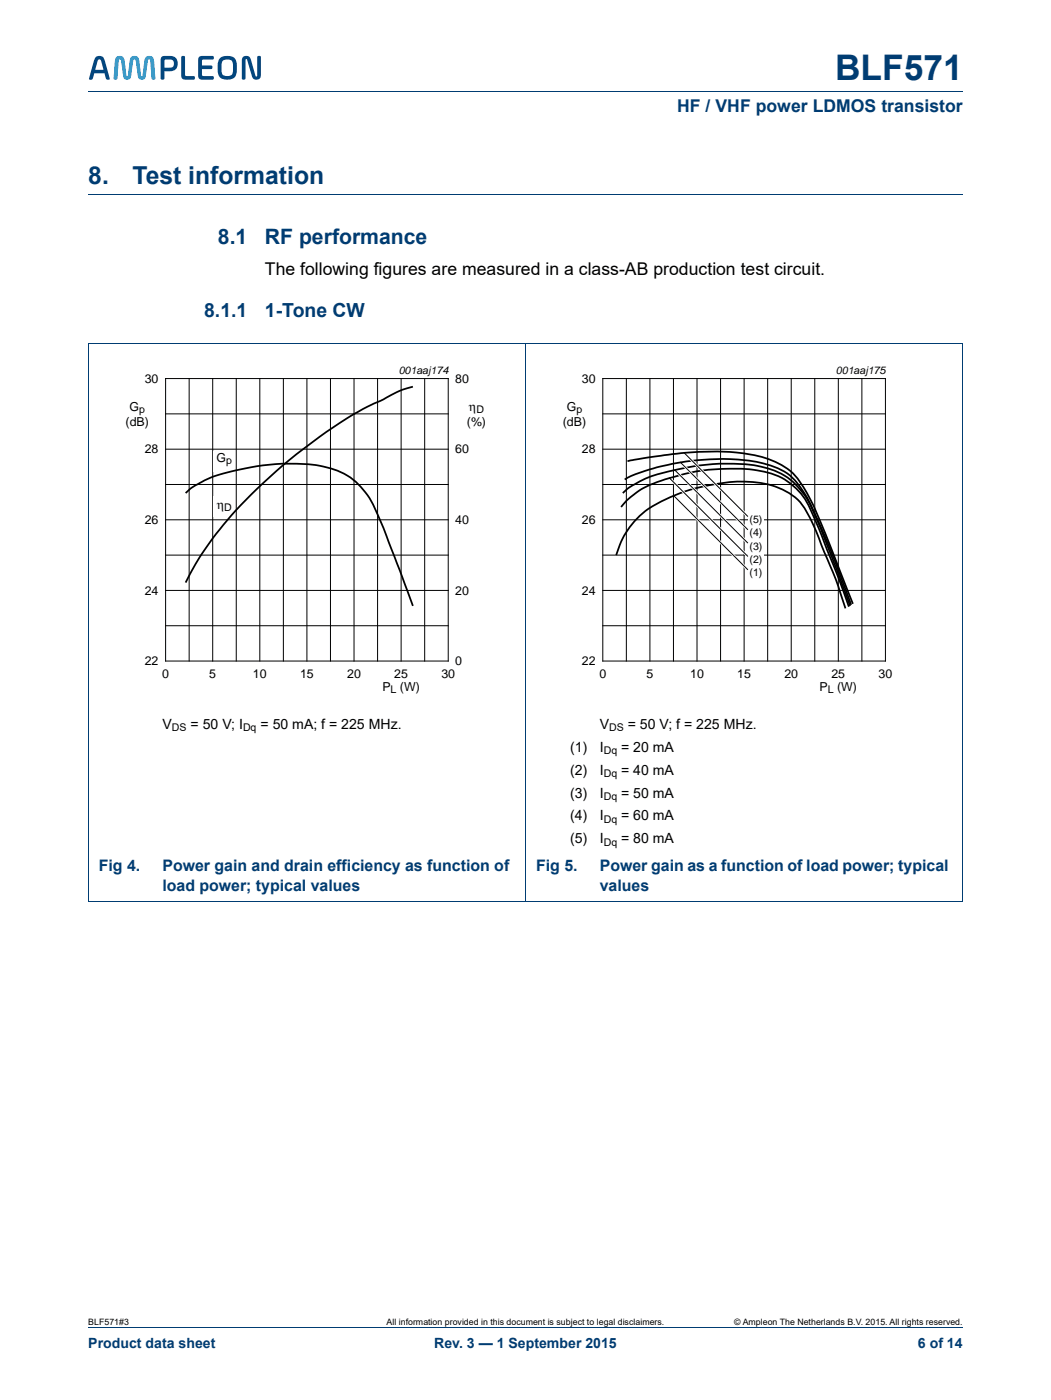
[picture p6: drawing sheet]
<svg xmlns="http://www.w3.org/2000/svg" width="210mm" height="280mm" viewBox="0 0 210 280" stroke-linecap="round" stroke-linejoin="round" font-family="sans-serif">
<path d="M17.6 18.3h174.7M17.6 265.3h174.7" fill="none" stroke="#003c72" stroke-width=".2"/>
<g fill="#00467f">
<path d="M36.2 11.3l.3-.1 .4 .1 .1 3.8 1.9 .2-.1 .6h-1.8a.71 .71 0 0 1-.8-.8z"/>
<path d="M39.8 11.4l.6-.2h2l.3 .1-.1 .6h-2l-.2 .1-.1 1.1h2l.1 .4-.1 .3h-2v1.1l.3 .3h2l.1 .6-.3 .1h-2a.71 .71 0 0 1-.8-.8v-3.1z"/>
<path d="M19.7 11.9l-.7 2h1.7l-.6-1.8-.1-.2zM19.1 11.4a1.15 1.15 0 0 1 1.3-.1 1.15 1.15 0 0 1 .6 1.1l.9 3.2-.1 .3-.6-.1-.3-1.2h-2.1l-.3 1.2-.7 .1v-.3l.9-3.2z"/>
<path d="M32.9 12l-.1 1.5h1.1a.82 .82 0 0 0 .8-.8 .82 .82 0 0 0-.8-.8zM32.3 11.4a3.4 3.4 0 0 1 2.8 .2 1.59 1.59 0 0 1 .3 1.7 1.59 1.59 0 0 1-1.5 .9h-1.1v1.6l-.4 .1-.3-.1v-3.8z"/>
<path d="M44.5 12.2a3.2 3.2 0 0 0 .1 2.8 1.19 1.19 0 0 0 1.3 .2 1.19 1.19 0 0 0 .6-1.2 2.2 2.2 0 0 0-.3-2l-1.1-.1zM43.9 11.7a2.36 2.36 0 0 1 3.2 .2 4.5 4.5 0 0 1-.2 3.5 2.35 2.35 0 0 1-3.2-.2 4.5 4.5 0 0 1 .2-3.5z"/>
</g>
<path d="M23.3 11.3a1 1 0 0 1 1.1 0 1 1 0 0 1 .5 .9l.3 2.8 .2 .3 .1-.3 .4-2.8a.97 .97 0 0 1 1-1 .97 .97 0 0 1 .9 1l.4 2.8 .1 .3 .2-.3 .3-2.8a.98 .98 0 0 1 1-1 .98 .98 0 0 1 1 1l.2 3.6-.4 .1-.3-.1-.3-3.6-.2-.3-.3 .3-.4 2.9a.8 .8 0 0 1-.8 .8 .8 .8 0 0 1-.8-.8l-.4-2.9-.2-.3-.3 .3-.4 2.9a.8 .8 0 0 1-.8 .8 .8 .8 0 0 1-.8-.8l-.4-2.9-.3-.3-.2 .3-.3 3.6-.4 .1-.3-.1 .2-3.6z" fill="#00a4e4"/>
<path d="M48.5 11.4a1.01 1.01 0 0 1 1.1-.1 1.01 1.01 0 0 1 .6 .8l.8 3.1 .2 .1 .2-.2v-3.8l.3-.1 .4 .1v3.7a.94 .94 0 0 1-.9 .9 .94 .94 0 0 1-1-.9l-.8-3.1-.2-.1-.2 .2v3.8l-.3 .1-.4-.1v-3.7z" fill="#00467f"/>
<path d="M17.6 38.8h174.7M17.6 68.6h174.7M17.6 68.6v111.4M104.9 68.6v111.5M192.3 68.6v111.4M17.6 180.1h174.7" fill="none" stroke="#003c72" stroke-width=".2"/>
<path d="M20.4 72.8h81.8v66.3h-81.8z" fill="none" stroke="#fff" stroke-width=".2"/>
<g fill="none" stroke="#000" stroke-width=".2">
<path d="M33.1 75.6h56.4v56.5h-56.4zM37.8 75.6v56.5M42.5 75.6v56.5M47.2 75.6v56.5M51.9 75.6v56.5M56.6 75.6v56.5M61.3 75.6v56.5M66 75.6v56.5M70.7 75.6v56.5M75.4 75.6v56.5M80.1 75.6v56.5M84.8 75.6v56.5"/>
<path d="M33.1 96.8h56.4M33.1 89.8h56.4M33.1 82.7h56.4M33.1 118h56.4M33.1 110.9h56.4M33.1 103.9h56.4M33.1 125h56.4"/>
</g>
<g fill="#fff">
<path d="M42.7 90.2h4.2v4.1h-4.2z"/>
<path d="M42.7 99.2h4.2v4.1h-4.2z"/>
</g>
<path d="M82.5 77.3a20.3 20.3 0 0 0-6.5 2.8 72.1 72.1 0 0 0-15.6 9.7 90.6 90.6 0 0 0-20.5 21.5l-2.8 5.1M37.1 98.5a19.6 19.6 0 0 1 9.1-4.3 42 42 0 0 1 18.4-1 14 14 0 0 1 10.8 9.6l1.2 2.7 5.9 15.6M124.4 98.5a19.1 19.1 0 0 1 9.2-4.3 42.7 42.7 0 0 1 18.3-1 14 14 0 0 1 10.8 9.6l3.4 8.4 3.7 9.9M124.8 95.8a36.3 36.3 0 0 1 11.3-3.4 44.9 44.9 0 0 1 15-.1 13.5 13.5 0 0 1 7.7 3.7 27.8 27.8 0 0 1 4.6 8.1l2.8 6.5 3.8 10.3M125.3 92.2a83.6 83.6 0 0 1 21.7-1.8 19.3 19.3 0 0 1 11.4 4.2 28.7 28.7 0 0 1 5.3 9.3l6.6 16.8M123.1 110.9a16.9 16.9 0 0 1 10.3-11.3 34.6 34.6 0 0 1 19.3-3 11.8 11.8 0 0 1 9.4 7.6l2 4.7a99.8 99.8 0 0 1 4.8 12.7M124 101.3a16.3 16.3 0 0 1 8.8-5.5 40.5 40.5 0 0 1 19.9-1.5 13.1 13.1 0 0 1 9.7 8.7l4.5 11 2.6 7.2" fill="none" stroke="#000" stroke-width=".35"/>
<path d="M107.7 72.8h81.8v66.3h-81.8z" fill="none" stroke="#fff" stroke-width=".2"/>
<g fill="none" stroke="#000" stroke-width=".2">
<path d="M120.4 75.6h56.4v56.5h-56.4zM125.1 75.6v56.5M129.8 75.6v56.5M134.5 75.6v56.5M139.2 75.6v56.5M143.9 75.6v56.5M148.6 75.6v56.5M153.3 75.6v56.5M158 75.6v56.5M162.7 75.6v56.5M167.4 75.6v56.5M172.1 75.6v56.5"/>
<path d="M120.4 96.8h56.4M120.4 89.8h56.4M120.4 82.7h56.4M120.4 118h56.4M120.4 110.9h56.4M120.4 103.9h56.4M120.4 125h56.4"/>
</g>
<g fill="#fff">
<path d="M149.4 105.2h3.2v2.8h-3.2z"/>
<path d="M149.4 107.8h3.2v2.9h-3.2z"/>
<path d="M149.4 110.5h3.2v2.8h-3.2z"/>
<path d="M149.4 113.1h3.2v2.9h-3.2z"/>
<path d="M149.4 102.5h3.2v2.9h-3.2z"/>
</g>
<path d="M134 95.8l15.3 15.3M135.5 94.7l13.8 13.8M136.5 93l12.8 12.8M137.6 91.5l11.7 11.6M135.6 100.1l13.7 13.7" fill="none" stroke="#fff" stroke-width=".53"/>
<path d="M133.7 95.5l15.6 15.6M134.6 99.1l14.7 14.7M134.8 93.9l14.5 14.6M135.9 92.4l13.4 13.4M136.7 90.5l12.6 12.6" fill="none" stroke="#000" stroke-width=".2"/>
<text font-size="7" fill="#003c72" x="166.8" y="16">BLF571</text>
<g font-size="4.9" fill="#003c72">
<text x="17.6" y="36.8">8.</text>
<text x="26.5" y="36.8">Test information</text>
</g>
<g font-size="4.2" fill="#003c72">
<text x="43.5" y="48.7">8.1</text>
<text x="52.9" y="48.7">RF performance</text>
</g>
<g font-size="3.9" fill="#003c72">
<text x="40.8" y="63.4">8.1.1</text>
<text x="52.9" y="63.4">1-Tone CW</text>
</g>
<text font-size="3.5" fill="#003c72" x="135.3" y="22.4">HF / VHF power LDMOS transistor</text>
<text font-size="3.5" x="52.9" y="54.9">The following figures are measured in a class-AB production test circuit.</text>
<g font-size="3.2" fill="#003c72">
<text x="19.7" y="174.1">Fig 4.</text>
<text x="32.4" y="174.1">Power gain and drain efficiency as function of</text>
<text x="32.4" y="178">load power; typical values</text>
<text x="107.1" y="174.1">Fig 5.</text>
<text x="119.8" y="174.1">Power gain as a function of load power; typical</text>
<text x="119.8" y="178">values</text>
</g>
<g font-size="2.8">
<text x="32.4" y="145.6">V</text>
<text x="38.1" y="145.6">= 50 V; I</text>
<text x="52" y="145.6">= 50 mA; f = 225 MHz.</text>
<text x="119.8" y="145.6">V</text>
<text x="125.4" y="145.6">= 50 V; f = 225 MHz.</text>
<text x="113.9" y="150.2">(1)</text>
<text x="113.9" y="154.8">(2)</text>
<text x="119.8" y="150.2">I</text>
<text x="119.8" y="154.8">I</text>
<text x="124" y="150.2">= 20 mA</text>
<text x="124" y="154.8">= 40 mA</text>
<text x="113.9" y="159.4">(3)</text>
<text x="119.8" y="159.4">I</text>
<text x="124" y="159.4">= 50 mA</text>
<text x="113.9" y="164">(4)</text>
<text x="119.8" y="164">I</text>
<text x="124" y="164">= 60 mA</text>
<text x="113.9" y="168.5">(5)</text>
<text x="119.8" y="168.5">I</text>
<text x="124" y="168.5">= 80 mA</text>
</g>
<g font-size="2.8" fill="#003c72">
<text x="17.6" y="269.3">Product data sheet</text>
<text x="86.7" y="269.3">Rev. 3 — 1 September 2015</text>
<text x="183.3" y="269.3">6 of 14</text>
</g>
<g font-size="2.5">
<text x="28.9" y="76.5">30</text>
<text x="90.9" y="76.5">80</text>
<text x="116.2" y="76.5">30</text>
<text x="25.9" y="82.1">G</text>
<text x="93.7" y="82">η</text>
<text x="113.2" y="82.1">G</text>
<text x="25.1" y="85">(dB)</text>
<text x="93.2" y="85">(%)</text>
<text x="112.4" y="85">(dB)</text>
<text x="28.9" y="90.6">28</text>
<text x="43.3" y="92.3">G</text>
<text x="90.9" y="90.6">60</text>
<text x="116.2" y="90.6">28</text>
<text x="43.3" y="101.7">η</text>
<text x="28.9" y="104.7">26</text>
<text x="90.9" y="104.7">40</text>
<text x="116.2" y="104.7">26</text>
<text x="28.9" y="118.8">24</text>
<text x="90.9" y="118.8">20</text>
<text x="116.2" y="118.8">24</text>
<text x="28.9" y="132.9">22</text>
<text x="32.4" y="135.5">0</text>
<text x="41.8" y="135.5">5</text>
<text x="50.5" y="135.5">10</text>
<text x="59.9" y="135.5">15</text>
<text x="69.3" y="135.5">20</text>
<text x="78.7" y="135.5">25</text>
<text x="88.1" y="135.5">30</text>
<text x="90.9" y="132.9">0</text>
<text x="116.2" y="132.9">22</text>
<text x="119.7" y="135.5">0</text>
<text x="129.1" y="135.5">5</text>
<text x="137.8" y="135.5">10</text>
<text x="147.2" y="135.5">15</text>
<text x="156.6" y="135.5">20</text>
<text x="166.1" y="135.5">25</text>
<text x="175.5" y="135.5">30</text>
<text x="76.4" y="138">P</text>
<text x="79.9" y="138">(W)</text>
<text x="163.7" y="138">P</text>
<text x="167.2" y="138">(W)</text>
</g>
<g font-size="2.1">
<text x="79.6" y="74.8">001aaj174</text>
<text x="167" y="74.8">001aaj175</text>
<text x="27.8" y="82.5">p</text>
<text x="95.1" y="82.5">D</text>
<text x="115.1" y="82.5">p</text>
<text x="45.2" y="92.8">p</text>
<text x="44.8" y="102.2">D</text>
<text x="149.7" y="107.2">(4)</text>
<text x="149.7" y="104.5">(5)</text>
<text x="149.7" y="109.8">(3)</text>
<text x="149.7" y="112.5">(2)</text>
<text x="149.7" y="115.1">(1)</text>
<text x="78" y="138.5">L</text>
<text x="165.3" y="138.5">L</text>
<text x="34.3" y="146.1">DS</text>
<text x="48.5" y="146.1">Dq</text>
<text x="121.6" y="146.1">DS</text>
<text x="120.6" y="150.7">Dq</text>
<text x="120.6" y="155.3">Dq</text>
<text x="120.6" y="159.9">Dq</text>
<text x="120.6" y="164.5">Dq</text>
<text x="120.6" y="169.1">Dq</text>
</g>
<g font-size="1.8">
<text x="17.6" y="264.7">BLF571#3</text>
<text x="77.2" y="264.7">All information provided in this document is subject to legal disclaimers.</text>
<text x="146.6" y="264.7">© Ampleon The Netherlands B.V. 2015. All rights reserved.</text>
</g>
</svg>
